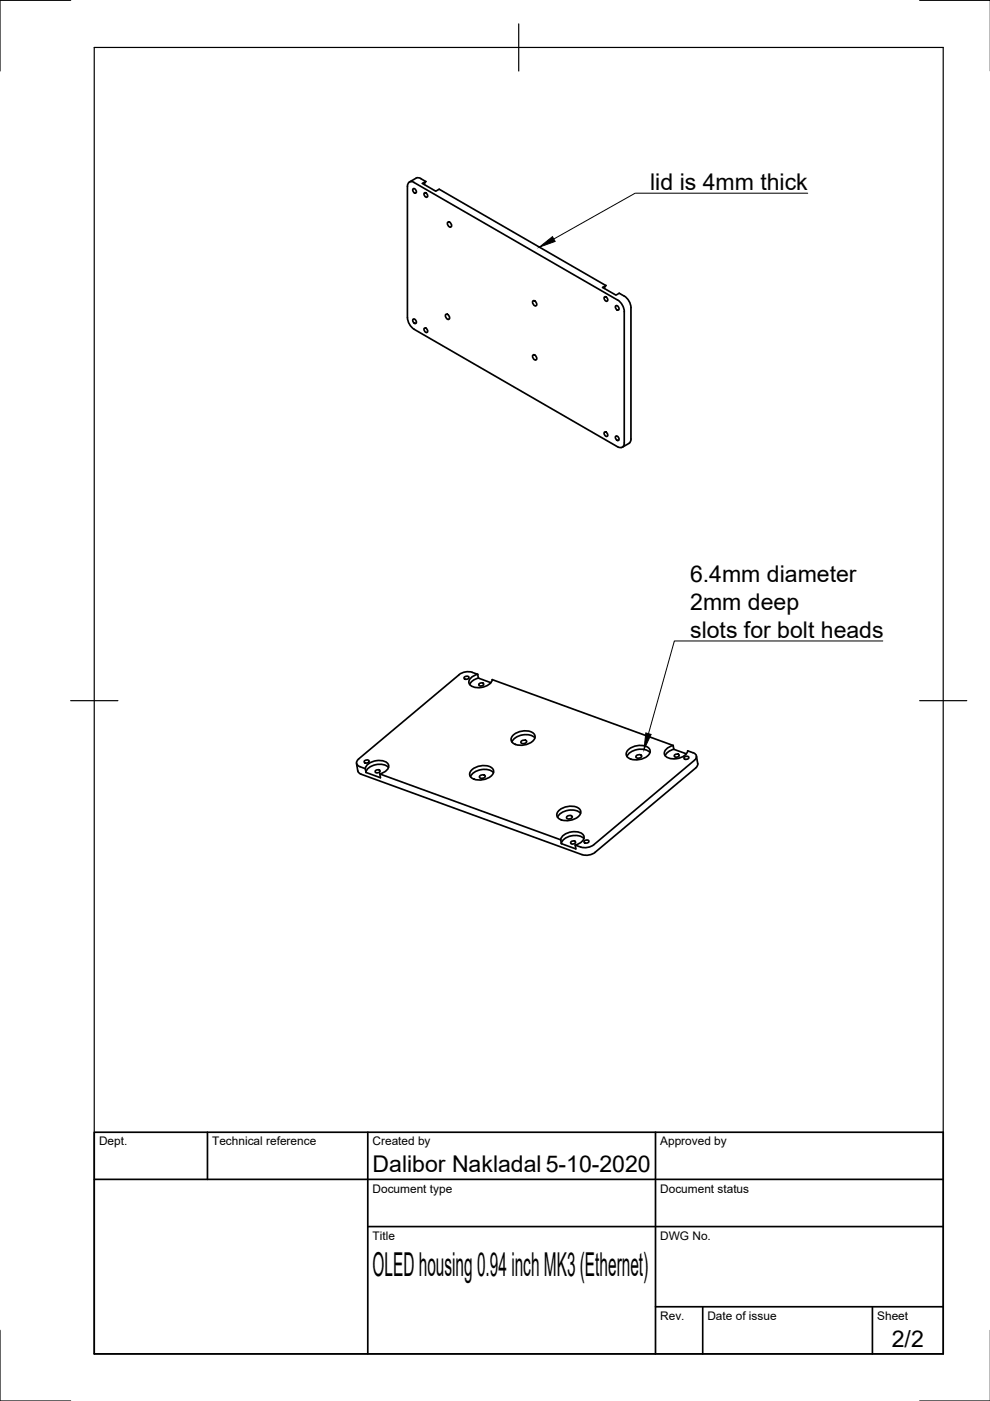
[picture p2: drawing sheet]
<svg xmlns="http://www.w3.org/2000/svg" width="210mm" height="297mm" viewBox="0 0 210 297" stroke-linecap="round" stroke-linejoin="round" font-family="sans-serif">
<!-- layer: Visible -->
<g fill="none" stroke="#000" stroke-width=".36">
<path d="M87.8 38.7l43.1 24.9 .8 .6a3 3 0 0 1 .7 1.8v27.9a.86 .86 0 0 1-.5 .9 .86 .86 0 0 1-1-.1l-43.1-24.9M87.8 38.7a.86 .86 0 0 0-1-.1 .86 .86 0 0 0-.4 .9v27.9l.4 1.4 1 1M88.2 37.8l-1.4 .8M88.2 37.8l.5-.1 .5 .2M89.2 37.9l1.1 .6M90.3 38.5l-.7 .4 2.8 1.6 .7-.4 35.4 20.4M90.3 38.5l-.3 .6M87.6 40.1l.1-.1a.58 .58 0 0 1 .5 .3 .58 .58 0 0 1-.1 .7 .67 .67 0 0 1-.5-.9zM90 40.9l.1-.1a.58 .58 0 0 1 .5 .4 .58 .58 0 0 1-.1 .6 .67 .67 0 0 1-.5-.9zM94.9 47.1l.2-.1a.68 .68 0 0 1 .6 .5 .68 .68 0 0 1-.2 .7 .79 .79 0 0 1-.6-1.1zM87.6 67.7l.1-.1a.58 .58 0 0 1 .5 .4 .58 .58 0 0 1-.1 .6 .67 .67 0 0 1-.5-.9zM90 69.6l.1-.1a.58 .58 0 0 1 .5 .4 .58 .58 0 0 1-.1 .6 .67 .67 0 0 1-.5-.9z"/>
<path d="M94.5 66.7l.2-.1a.68 .68 0 0 1 .5 .4 .68 .68 0 0 1-.1 .7 .79 .79 0 0 1-.6-1zM113 75.3l.1-.1a.68 .68 0 0 1 .6 .4 .68 .68 0 0 1-.1 .7 .79 .79 0 0 1-.6-1zM113 63.8l.1-.1a.68 .68 0 0 1 .6 .5 .68 .68 0 0 1-.1 .7 .79 .79 0 0 1-.6-1.1zM128.1 63l.2-.1a.58 .58 0 0 1 .5 .4 .58 .58 0 0 1-.1 .6 .67 .67 0 0 1-.6-.9zM128.5 60.5l-.7 .4 2.8 1.7 .7-.4 1.1 .6M128.5 60.5l-.3 .7M130.5 64.9l.2-.1a.58 .58 0 0 1 .5 .4 .58 .58 0 0 1-.1 .6 .67 .67 0 0 1-.6-.9zM132.4 62.8l1 1 .4 1.4v27.9l-.1 .5-.3 .4M128.1 91.6h.2a.58 .58 0 0 1 .5 .3 .58 .58 0 0 1-.1 .6 .67 .67 0 0 1-.6-.9zM130.5 92.5l.2-.1a.58 .58 0 0 1 .5 .4 .58 .58 0 0 1-.1 .6 .67 .67 0 0 1-.6-.9zM133.3 94l-1.3 .8M97.3 143.1l-21.3 17.8a.86 .86 0 0 0-.4 .9 .86 .86 0 0 0 .7 .7l1.1 .5 .2 .8 3.1 1.1-.2-.8 38.4 14"/>
<path d="M98.5 143.5a.58 .58 0 0 1 .9 .2 .58 .58 0 0 1-.5 .3 .58 .58 0 0 1-.5-.3zM100.1 142.5h-1.4l-1.4 .5M100.1 142.6l1.2 .4M101.3 143l.1 .8M101.3 143a1.96 1.96 0 0 0-1.9 1.8 2.23 2.23 0 0 0 2.6 1 2.52 2.52 0 0 0 2.4-1.7l38.3 14M101.4 143.8l2.7 .9M101.4 143.8a2.63 2.63 0 0 0-1.8 1.3M101.6 145a.58 .58 0 0 1 1 .1 .58 .58 0 0 1-.6 .4 .58 .58 0 0 1-.5-.4zM108.9 155.8a3.5 3.5 0 0 1 4.4-.1 1.3 1.3 0 0 1-.9 1.8 3.4 3.4 0 0 1-3.9-.2 1.12 1.12 0 0 1 .4-1.5zM110.6 157.1a.68 .68 0 0 1 1.1 .2 .68 .68 0 0 1-.6 .4 .68 .68 0 0 1-.7-.4zM113.4 156.5a3.4 3.4 0 0 0-4.9 .8M133.3 158.8a3.5 3.5 0 0 1 4.4 0 1.3 1.3 0 0 1-.9 1.8 3.4 3.4 0 0 1-3.9-.2 1.12 1.12 0 0 1 .4-1.6z"/>
<path d="M137.8 159.5a3.4 3.4 0 0 0-4.9 .9M142.7 158.1l.2 .8 2.6 .9M142.7 158.1a1.96 1.96 0 0 0-1.8 1.8 2.23 2.23 0 0 0 2.6 .9 2.52 2.52 0 0 0 2.3-1.6l1.6 .6a.83 .83 0 0 1-.2 1.4M142.9 158.9a2.63 2.63 0 0 0-1.9 1.3M75.6 161.8l.3 1.9 .7 .5 46.8 17 1.5 .1 1.3-.6M77.3 161.3a.58 .58 0 0 1 1 .1 .58 .58 0 0 1-.6 .4 .58 .58 0 0 1-.5-.3zM77.5 163a3.1 3.1 0 0 1 4-1.6 1.13 1.13 0 0 1 .9 1.1 1.13 1.13 0 0 1-.8 1.1l-1.1 .5M79.6 163.4a.58 .58 0 0 1 1 .1 .58 .58 0 0 1-.5 .4 .58 .58 0 0 1-.6-.4zM82.4 162.7a3.3 3.3 0 0 0-4.7 .7l-.1 .4M100.1 163.1a3.5 3.5 0 0 1 4.4-.1 1.3 1.3 0 0 1-.9 1.9 3.4 3.4 0 0 1-3.9-.2 1.12 1.12 0 0 1 .4-1.6zM101.8 164.5a.68 .68 0 0 1 1.1 .1 .68 .68 0 0 1-.6 .4 .68 .68 0 0 1-.6-.3zM104.6 163.8a3.4 3.4 0 0 0-4.8 .9"/>
<path d="M118.6 171.7a3.5 3.5 0 0 1 4.4 0 1.3 1.3 0 0 1-.9 1.8 3.4 3.4 0 0 1-3.9-.2 1.12 1.12 0 0 1 .4-1.6zM118.9 178a3.1 3.1 0 0 1 4-1.5 1.13 1.13 0 0 1 1 1.1 1.13 1.13 0 0 1-.9 1.1l-1 .5M118.9 178.1l.1 .8 3.1 1.1-.1-.8M120.2 173.1a.68 .68 0 0 1 1.1 .2 .68 .68 0 0 1-.6 .4 .68 .68 0 0 1-.6-.4zM121.1 178.5a.58 .58 0 0 1 .9 .1 .58 .58 0 0 1-.5 .4 .58 .58 0 0 1-.5-.4zM122 179.2l1.1 .4M123.1 172.4a3.4 3.4 0 0 0-4.9 .9M123.8 177.8a3.3 3.3 0 0 0-4.7 .7l-.1 .4M123.9 178.3a.58 .58 0 0 1 1 .1 .58 .58 0 0 1-.6 .4 .58 .58 0 0 1-.5-.4zM135 160.2a.68 .68 0 0 1 1 .2 .68 .68 0 0 1-.6 .4 .68 .68 0 0 1-.6-.4zM143.1 160a.58 .58 0 0 1 .9 .2 .58 .58 0 0 1-.5 .3 .58 .58 0 0 1-.6-.3zM145.1 160.5a.58 .58 0 0 1 1 .2 .58 .58 0 0 1-.6 .3 .58 .58 0 0 1-.5-.3z"/>
<path d="M147.2 161.2l-21.3 17.9-1.3 .6-1.5-.1M147.5 162.8l-21.3 17.9M147.7 160.3l.2 1.6M147.9 161.9v.5l-.4 .4"/>
</g>
<!-- layer: Border -->
<path d="M15 .1h-15v15M20 10.1h180v276.9h-180zM110 5.1v10M195 .1h15M15 148.6h10M195 148.6h10M0 282.1v14.9h15M195 297h15" fill="none" stroke="#000" stroke-width=".25"/>
<!-- layer: TitleBlock -->
<path d="M20 240.1h180v46.9h-180zM20 250h180M44 240.1v9.9M78 240.1v46.9M139 240.1v46.9M78 260.1h122M139 277.1h61M149 277.1v9.9M185 277.1v9.9" fill="none" stroke="#000" stroke-width=".36"/>
<!-- layer: Annotations -->
<path d="M114.4 52.4l2.7-2.2 .6 1zM136.9 155.4l1.1 .3-1.5 3.2z" fill="#000" stroke="#000" stroke-width=".21"/>
<path d="M171.3 41h-36.6l-17.3 9.7M187.2 135.9h-44.2l-5.5 19.6" fill="none" stroke="#000" stroke-width=".21"/>
<text font-size="7" x="79" y="270.6">OLED housing 0.94 inch MK3 (Ethernet)</text>
<g font-size="4.9">
<text x="137.9" y="40.3">lid is 4mm thick</text>
<text x="146.3" y="123.5">6.4mm diameter</text>
<text x="146.3" y="129.3">2mm deep</text>
<text x="146.3" y="135.2">slots for bolt heads</text>
<text x="79" y="248.5">Dalibor Nakladal 5-10-2020</text>
<text x="189.1" y="285.7">2/2</text>
</g>
<g font-size="2.5">
<text x="21" y="242.9">Dept.</text>
<text x="45" y="242.9">Technical reference</text>
<text x="79" y="242.9">Created by</text>
<text x="140" y="242.9">Approved by</text>
<text x="79" y="252.8">Document type</text>
<text x="140" y="252.8">Document status</text>
<text x="79" y="262.9">Title</text>
<text x="140" y="262.9">DWG No.</text>
<text x="140" y="279.9">Rev.</text>
<text x="150" y="279.9">Date of issue</text>
<text x="186" y="279.9">Sheet</text>
</g>
</svg>
